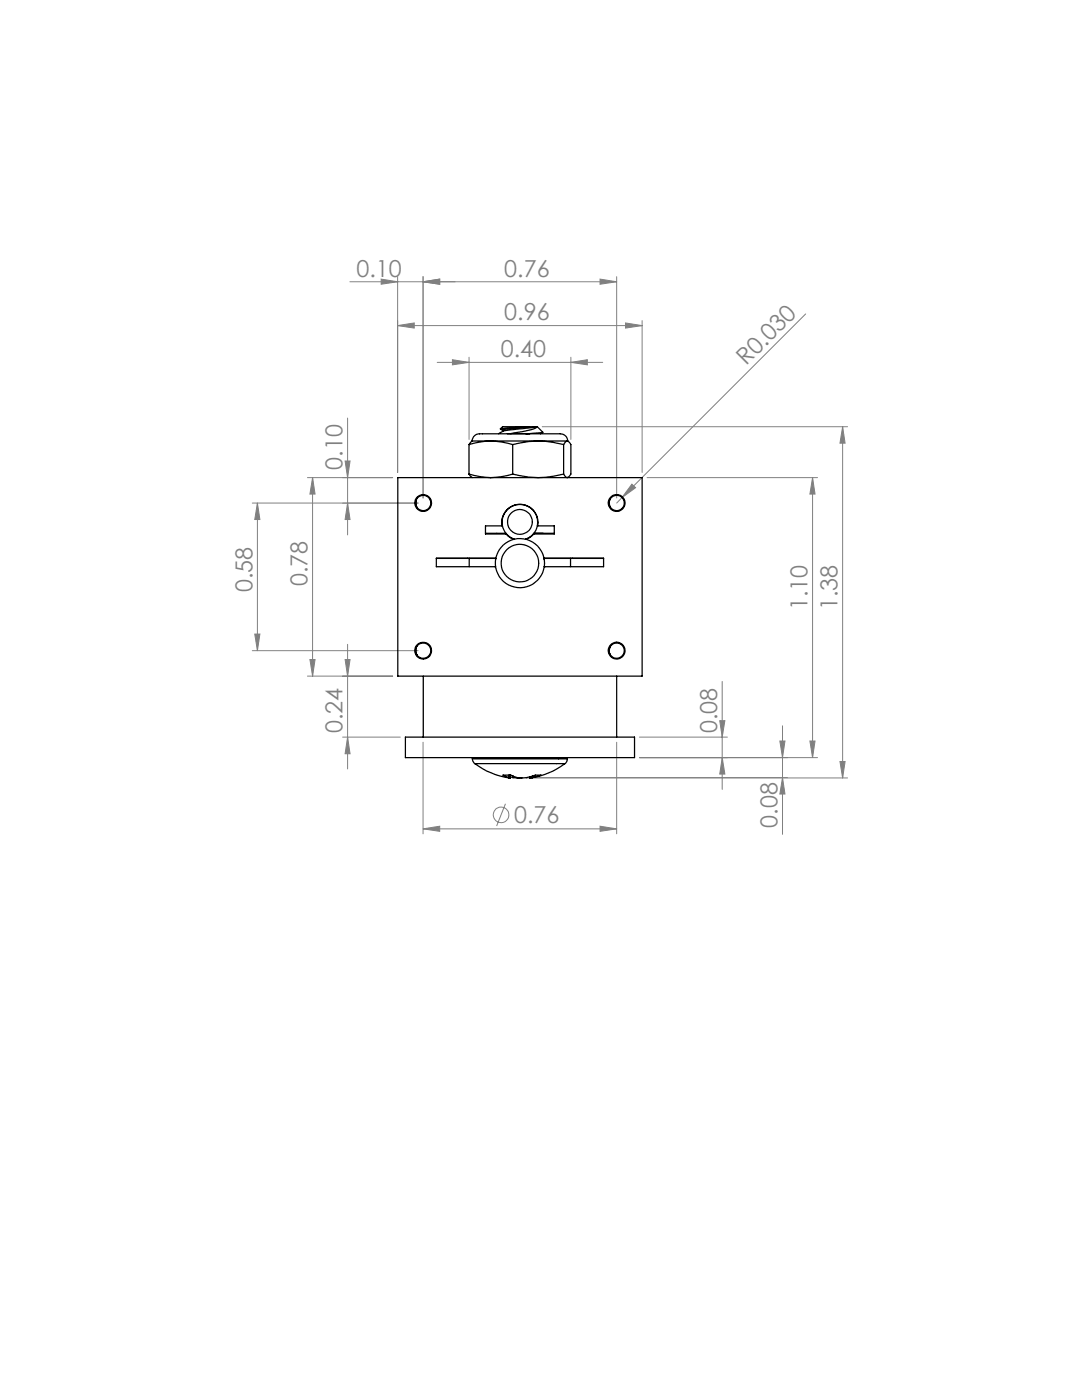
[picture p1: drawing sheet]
<svg xmlns="http://www.w3.org/2000/svg" width="216mm" height="279mm" viewBox="0 0 216 279" stroke-linecap="round" stroke-linejoin="round" font-family="sans-serif">
<g fill="none" stroke="#808080" stroke-width=".2">
<path d="M69.8 56.2h53.2M76.1 55.7l3.2 .5-3.2 .5zM79.3 55.2v39.1M84.4 56.2l3.3-.5v1zM84.4 55.2v44.2M119.7 55.7l3.3 .5-3.3 .5zM123 55.2v44.2M79.3 65l3.4-.5v1zM79.3 65h48.8M87.2 72.3h33.1M90.3 71.8l3.3 .5-3.3 .5zM93.6 71.3v16.4"/>
<path d="M113.9 72.3l3.3-.5v1zM113.9 71.3v16.4M124.8 64.5l3.3 .5-3.3 .5zM128.1 64v30.3M160.8 62.7l-36.7 36.6M61.3 95.3h17.1M62.4 95.3l.5 3.3h-1.1zM62.4 95.3v39.6M68.9 92h1l-.5 3.3zM69.4 83.4v23.4M108.2 85.2h60.9M124.1 99.3l-1.1 1.1"/>
<path d="M126.1 96.6l.7 .7-2.7 2zM129.1 95.3h34M162.1 95.3l.5 3.3h-1zM162.1 95.3v55.9M168.1 85.2l.5 3.2h-1zM168.1 85.2v70.1M50.3 100.4h33.1M51.4 100.4v29.5M51.4 100.4l.5 3.3h-1.1zM69.4 100.4l.5 3.3h-1zM50.3 129.9h33.1M50.8 126.5h1.1l-.5 3.4z"/>
<path d="M61.3 134.9h17.1M61.8 131.6h1.1l-.5 3.3zM68.9 131.6h1l-.5 3.3zM69.4 128.6v24.9M144.1 136v21.6M68.4 147.1h11.5M69.4 147.1l.5 3.3h-1zM84.4 148.1v18.3M105 155.3h64.1M106.2 155.2h50.9M123 148.1v18.3M127.6 147.1h17.5"/>
<path d="M127.6 151.2h35.5M143.6 143.8h1l-.5 3.3zM144.1 151.2l.5 3.3h-1zM155.6 147.9h1l-.5 3.3zM156.1 155.2l.5 3.3h-1zM156.1 144.9v21.6M161.6 147.9h1l-.5 3.3zM167.6 152h1l-.5 3.3zM84.4 165.4l3.3-.5v1zM84.4 165.4h38.6M100.9 160.4l-1.8 4.5M119.7 164.9l3.3 .5-3.3 .5z"/>
<circle cx="100" cy="162.6" r="1.55"/>
</g>
<g fill="#808080">
<path d="M126.1 96.6l.7 .7-2.7 2z"/>
<path d="M124.8 64.5l3.3 .5-3.3 .5zM79.3 65l3.4-.5v1zM84.4 56.2l3.3-.5v1zM76.1 55.7l3.2 .5-3.2 .5z"/>
<path d="M90.3 71.8l3.3 .5-3.3 .5zM113.9 72.3l3.3-.5v1zM84.4 165.4l3.3-.5v1zM119.7 164.9l3.3 .5-3.3 .5z"/>
<path d="M84.4 56.2l3.3-.5v1zM119.7 55.7l3.3 .5-3.3 .5z"/>
<path d="M69.4 100.4l.5 3.3h-1zM68.9 92h1l-.5 3.3z"/>
<path d="M167.6 152h1l-.5 3.3zM168.1 85.2l.5 3.2h-1z"/>
<path d="M50.8 126.5h1.1l-.5 3.4zM51.4 100.4l.5 3.3h-1.1z"/>
<path d="M62.4 95.3l.5 3.3h-1.1zM61.8 131.6h1.1l-.5 3.3zM68.9 131.6h1l-.5 3.3zM69.4 147.1l.5 3.3h-1zM143.6 143.8h1l-.5 3.3zM144.1 151.2l.5 3.3h-1zM155.6 147.9h1l-.5 3.3zM156.1 155.2l.5 3.3h-1zM162.1 95.3l.5 3.3h-1zM161.6 147.9h1l-.5 3.3z"/>
</g>
<g fill="none" stroke="#000" stroke-width=".25">
<path d="M79.4 95.3h48.7v39.6h-48.7zM83.1 99.7a1.43 1.43 0 0 0 .1 1.6M93.6 94.6a13.8 13.8 0 0 0 8.7 0M93.6 94.6l.6 .7M93.6 88.7v5.9M94.1 88.1l-.5 .6M94.2 88a1.6 1.6 0 0 1 2.1-1.4h14.9a1.64 1.64 0 0 1 2.1 1.4M94.2 88h3.7M94.2 88l-.1 .1M97.9 88a16.2 16.2 0 0 0-4.3 .7M97.9 88l2.3 .2 2.1 .5M97.9 88h9.5"/>
<path d="M99.8 85.6l.5-.4h5.3zM99.9 85.6l.4 .3M100.3 86.1l-.8 .5M101.9 86.5h3.8M101.9 86.5l-.7 .1M102.3 94.6a18.6 18.6 0 0 0 10.2 0M102.3 88.7v5.9M105.6 85.2l-4.5 .4-.8 .2v.3M105.6 85.2h1.5M105.7 86.5l-.7 .1M107.1 85.2v.1a15.2 15.2 0 0 1-5.2 1.2M107.1 85.2l-6.8 .9"/>
<path d="M107.2 85.2l1.1 1.1-2.6 .2M107.4 88h5.8M107.4 88l-1.9 .1-3.2 .6M107.4 88l1.5 .1 3.6 .6M108.3 86.3l-.5 .3M112.5 88.7v5.9M113.2 88h.1M113.2 88l.4 .2 .3 .5v5.9l-.4 .5a.67 .67 0 0 1-1-.5M113.2 88l-.3 .2-.4 .5M113.3 88v.1M113.3 95.2v.1M121.7 99.7a1.51 1.51 0 0 0 .1 1.6"/>
<path d="M87.1 111.4h6.5M93.2 111.4h.1M93.6 111.4h5.2M93.6 111.4v1.7M96.9 106.4h4.1M98.9 111.4v.3M98.9 111.4h.1M99 111.4h-11.9v1.7h11.8M100.2 105a3.6 3.6 0 0 1 3.5-4.4 3.6 3.6 0 0 1 3.6 4.4M100.3 105h-3.4v1.6h4.2M101 106.6l.4 .4 1.1 .6M102.6 107.6a3.6 3.6 0 0 1-1.7-5.5 3.6 3.6 0 0 1 5.7 0 3.6 3.6 0 0 1-1.8 5.5"/>
<path d="M106.5 106.6l-.9 .7-.6 .3M107.2 105h3.4v1.6h-4.2M108.4 106.4h-1.9h4.1M108.5 111.4h11.9v1.7h-11.8M108.5 111.4h.1M108.6 111.4v.3M108.6 111.4h5.2M113.8 111.4h6.6M113.8 111.4v1.7M114.2 111.4h.1M83.1 129.2a1.37 1.37 0 0 0 .1 1.5M84.5 134.9v12.2"/>
<path d="M121.8 128.9a1.58 1.58 0 0 0-.1 1.6M123 134.9v12.2M80.9 147.1h45.7v4.1h-45.7zM94.3 151.4l.1 .6 .4 .4M94.3 151.4h18.9M94.3 151.2v.2M94.8 152.4a14.5 14.5 0 0 0 6.9 2.9M94.8 152.4h17.9M101.5 155.2l-1.1-.5a7.3 7.3 0 0 1 3.1 .5h1.3l2-.5h1.1l-1.6 .5M101.5 155.2h.1M101.6 155.2l.2 .1M101.6 154.7l-.1 .5"/>
<path d="M101.6 154.7v.5M101.7 155.3h.1M101.8 155l.5 .2M101.8 154.7v.6M102.3 155.2h.1M102.3 154.9v.3M102.4 155.2l.9 .1M102.4 154.9v.3M103.3 155.3h.2M103.3 155.2v.1M103.5 155.3h.3M103.5 155.2v.1"/>
<path d="M105.7 155l.1 .3zM106.2 155.2l-.4 .1M106.2 155.2h.1M106.2 154.9v.3M106.3 154.9v.3M112.7 152.4a15.4 15.4 0 0 1-6.8 2.9M113.2 151.4a1.04 1.04 0 0 1-.5 1M113.2 151.2v.2"/>
<circle cx="84.4" cy="100.4" r="1.68"/>
<circle cx="84.4" cy="100.4" r="1.53"/>
<circle cx="103.7" cy="112.4" r="3.7"/>
<circle cx="103.7" cy="104.2" r="2.48"/>
<circle cx="103.7" cy="112.4" r="4.9"/>
<circle cx="123" cy="100.4" r="1.53"/>
<circle cx="123" cy="100.4" r="1.67"/>
<circle cx="84.4" cy="129.8" r="1.68"/>
<circle cx="84.5" cy="129.8" r="1.53"/>
<circle cx="123" cy="129.8" r="1.67"/>
<circle cx="123" cy="129.8" r="1.52"/>
</g>
<g font-size="4.7" fill="#808080">
<text x="71.1" y="55.2">0.10</text>
<text x="100.6" y="55.2">0.76</text>
<text x="100.6" y="63.9">0.96</text>
<text x="99.9" y="71.3">0.40</text>
<text x="148.9" y="73.1" transform="rotate(-45 148.9 73.1)">R0.030</text>
<text x="68.4" y="93.8" transform="rotate(-90 68.4 93.8)">0.10</text>
<text x="50.4" y="118.1" transform="rotate(-90 50.4 118.1)">0.58</text>
<text x="61.4" y="117" transform="rotate(-90 61.4 117)">0.78</text>
<text x="161.1" y="121.8" transform="rotate(-90 161.1 121.8)">1.10</text>
<text x="167.1" y="121.8" transform="rotate(-90 167.1 121.8)">1.38</text>
<text x="68.4" y="146.3" transform="rotate(-90 68.4 146.3)">0.24</text>
<text x="143.1" y="146.3" transform="rotate(-90 143.1 146.3)">0.08</text>
<text x="102.6" y="164.3">0.76</text>
<text x="155.1" y="165.2" transform="rotate(-90 155.1 165.2)">0.08</text>
</g>
</svg>
